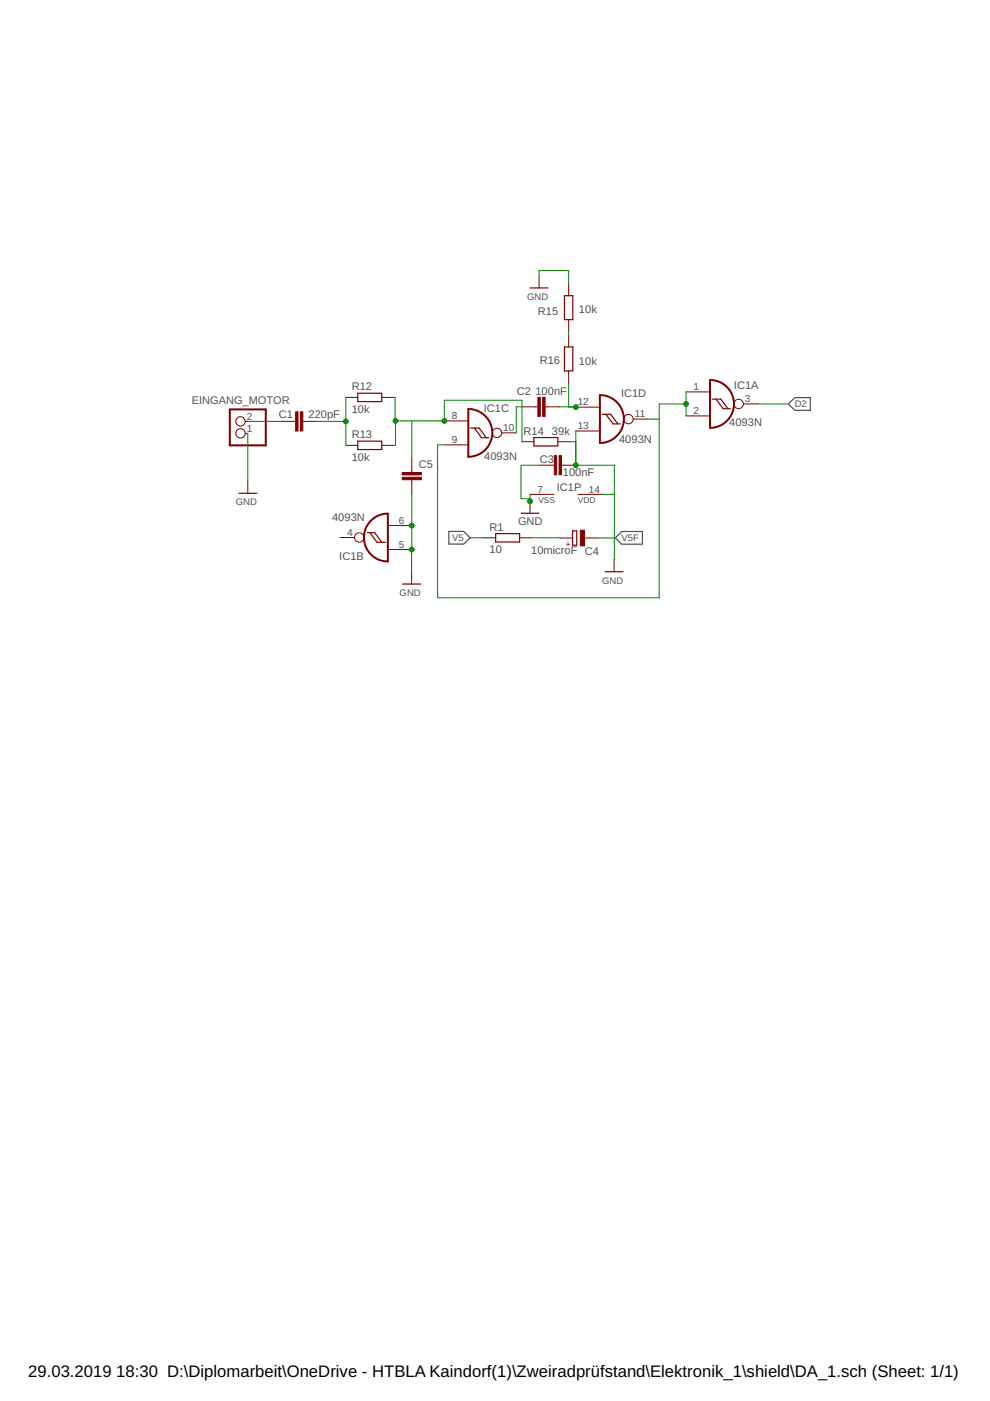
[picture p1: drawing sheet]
<svg xmlns="http://www.w3.org/2000/svg" width="210mm" height="297mm" viewBox="0 0 210 297" stroke-linecap="round" stroke-linejoin="round" font-family="sans-serif">
<path d="M167.2 85.6l1.3-1.3h3.3v2.7h-3.3zM95.2 112.7h3.1l1.4 1.3-1.4 1.4h-3.1zM131.8 112.7h4.4v2.7h-4.4l-1.3-1.4z" fill="none" stroke="#505050" stroke-width=".25"/>
<g fill="none" stroke="#800000" stroke-width=".25">
<path d="M112.4 61h3.8M119.7 62.7h1.8v5.1h-1.8zM119.7 73.6h1.8v5h-1.8zM75.9 83.4h5v1.8h-5zM75.9 93.5h5v1.8h-5zM99.8 90.8h1.8l1.5 2M100.6 90.8l1.5 2h1.5M113.2 92.8h5.1v1.8h-5.1zM127.7 87.8h1.8l1.5 2.1M128.5 87.8l1.5 2.1h1.5M151 84.6h1.8l1.5 2.1M151.8 84.6l1.5 2.1h1.6"/>
<path d="M50.6 104.6h3.8M77.9 112.9h1.5l1.6 2.1M78.4 112.9l1.5 2.1h1.8M105.1 113.1h5.1v1.8h-5.1zM110.5 108.8h3.8M121.4 112.5h.9v3.1h-.9zM85.4 123.8h3.8M128.3 121.2h3.8"/>
</g>
<g fill="none" stroke="#800000" stroke-width=".21">
<path d="M114.3 58.5v2.5M120.6 60.2v2.5M120.6 67.8v2.5M120.6 71v2.6M120.6 78.6v2.6M52 89.3h.5M52 91.9h.5M59.6 89.3h3.1M64.2 89.3h3M73.3 84.3h2.6M73.3 94.4h2.6M80.9 84.3h2.6"/>
<path d="M80.9 94.4h2.6M87.3 97.1v3.1M94.2 89.2h5.1M94.2 94.3h5.1M106.4 91.8h3.1M110.7 93.7h2.5M111 86.3h3M114.5 98.6h3M115.6 86.3h3M118.3 93.7h2.5M119 98.6h3.1M122.1 86.3h5.1"/>
<path d="M122.1 91.4h5.1M134.3 88.9h3.1M145.5 83.1h5M145.5 88.2h5M157.6 85.6h3.1M52.5 102v2.6M72.1 114h3.1M82.2 116.5h5.1M82.2 111.4h5.1M87.3 101.7v3.1M102.6 114h2.5M110.2 114h2.5"/>
<path d="M112.4 104.8h5.1M112.4 106.3v2.5M118.9 114.1h2.5M122.5 104.8h5.1M123.9 114.1h2.6M130.2 118.7v2.5M87.3 121.3v2.5"/>
<circle cx="51" cy="91.9" r=".99"/>
<circle cx="51" cy="89.3" r=".99"/>
<circle cx="105.4" cy="91.8" r=".99"/>
<circle cx="133.3" cy="88.9" r=".99"/>
<circle cx="156.6" cy="85.6" r=".99"/>
<circle cx="76.2" cy="114" r=".99"/>
</g>
<g fill="#800000" stroke="#800000" stroke-width=".21">
<path d="M63.7 87.3h.5v4.1h-.5z"/>
<path d="M62.7 87.3h.5v4.1h-.5z"/>
<path d="M115.1 84.2h.5v4.1h-.5z"/>
<path d="M114 84.2h.6v4.1h-.6z"/>
<path d="M117.5 96.6h.5v4.1h-.5z"/>
<path d="M118.5 96.6h.5v4.1h-.5z"/>
<path d="M123 112.4h.9v3.3h-.9z"/>
<path d="M85.3 101.2h4v.5h-4z"/>
<path d="M85.3 100.2h4v.5h-4z"/>
</g>
<path d="M48.7 86.8h7.6v7.6h-7.6zM99.3 86.7a5.1 5.1 0 0 1 5.1 5.1 5.1 5.1 0 0 1-5.1 5.1zM127.2 83.8a5.1 5.1 0 0 1 5.1 5 5.1 5.1 0 0 1-5.1 5.1zM150.5 80.6a5.1 5.1 0 0 1 5.1 5 5.1 5.1 0 0 1-5.1 5.1zM78.8 110.3a4.9 4.9 0 0 1 3.4-1.4v10.1a5.1 5.1 0 0 1-4.7-3.2 5.1 5.1 0 0 1 1.3-5.5z" fill="none" stroke="#800000" stroke-width=".42"/>
<g fill="none" stroke="#008000" stroke-width=".21">
<path d="M114.3 58.5v-1.1h6.3v2.8M120.6 70.3v.7M52.5 91.9v10.1M52.5 89.3h7.1M67.2 89.3h6.1M73.3 84.3v10.1M83.5 84.3h.3v4.9h10.4v-4.3h16.5v8.8M83.9 89.2v5.2h-.4M87.3 89.2v7.9M111 86.3h-1.5v5.5M114.5 98.6h-4v7.1h1.9M120.6 81.2v5.1h1.5h-3.5"/>
<path d="M120.8 93.7h1.3M122.1 91.4v7.2h8.2l-.1 20.1M137.4 88.9h2.4M145.5 85.6h-5.7v41.1h-47v-32.4h1.4M145.5 83.1v5.1M160.7 85.6h6.3M87.3 104.8v16.5M87.3 111.4h.1M99.7 114h2.9M112.4 104.8v1.5M112.7 114l6.2 .1M126.5 114.1h3.8"/>
<path d="M127.6 104.8h2.7"/>
</g>
<g fill="#008000" stroke="#008000" stroke-width=".21">
<circle cx="112.4" cy="106.3" r=".51"/>
<circle cx="87.3" cy="111.4" r=".51"/>
<circle cx="87.3" cy="116.5" r=".51"/>
<circle cx="122.1" cy="98.6" r=".51"/>
<circle cx="73.3" cy="89.3" r=".51"/>
<circle cx="94.2" cy="89.2" r=".51"/>
<circle cx="83.9" cy="89.2" r=".51"/>
<circle cx="145.5" cy="85.6" r=".51"/>
<circle cx="122.1" cy="86.3" r=".51"/>
</g>
<g font-size="3.5">
<text x="6" y="291.8">29.03.2019</text>
<text x="24.7" y="291.8">18:30 D:\Diplomarbeit\OneDrive - HTBLA Kaindorf(1)\Zweiradprüfstand\Elektronik_1\shield\DA_1.sch (Sheet: 1/1)</text>
</g>
<g font-size="2.3" fill="#505050">
<text x="114" y="66.7">R15</text>
<text x="122.8" y="66.4">10k</text>
<text x="114.4" y="77.3">R16</text>
<text x="122.8" y="77.5">10k</text>
<text x="74.6" y="82.8">R12</text>
<text x="109.6" y="83.8">C2</text>
<text x="113.5" y="83.8">100nF</text>
<text x="155.6" y="82.5">IC1A</text>
<text x="40.6" y="85.7">EINGANG_MOTOR</text>
<text x="59.1" y="88.7">C1</text>
<text x="65.4" y="88.6">220pF</text>
<text x="74.6" y="87.6">10k</text>
<text x="102.6" y="87.4">IC1C</text>
<text x="131.7" y="84.3">IC1D</text>
<text x="74.6" y="92.9">R13</text>
<text x="111" y="92.2">R14</text>
<text x="117" y="92.2">39k</text>
<text x="131.3" y="93.9">4093N</text>
<text x="154.6" y="90.2">4093N</text>
<text x="74.6" y="97.7">10k</text>
<text x="88.8" y="99.3">C5</text>
<text x="102.7" y="97.5">4093N</text>
<text x="114.4" y="98.1">C3</text>
<text x="119.3" y="100.9">100nF</text>
<text x="118.1" y="104">IC1P</text>
<text x="70.4" y="110.6">4093N</text>
<text x="103.8" y="112.5">R1</text>
<text x="109.8" y="111.4">GND</text>
<text x="71.9" y="118.8">IC1B</text>
<text x="103.8" y="117.3">10</text>
<text x="112.6" y="117.5">10microF C4</text>
</g>
<g font-size="2.1" fill="#505050">
<text x="147" y="82.8">1</text>
<text x="52.3" y="89">2</text>
<text x="95.8" y="88.9">8</text>
<text x="122.5" y="86">12</text>
<text x="134.6" y="88.5">11</text>
<text x="147" y="87.8">2</text>
<text x="158" y="85.3">3</text>
<text x="52.3" y="91.5">1</text>
<text x="95.8" y="94">9</text>
<text x="106.7" y="91.4">10</text>
<text x="122.5" y="91">13</text>
<text x="113.9" y="104.5">7</text>
<text x="124.9" y="104.5">14</text>
<text x="73.6" y="113.6">4</text>
<text x="84.6" y="111.1">6</text>
<text x="84.6" y="116.2">5</text>
</g>
<g font-size="2" fill="#505050">
<text x="111.8" y="63.6">GND</text>
<text x="168.5" y="86.4">D2</text>
<text x="50" y="107.1">GND</text>
<text x="95.9" y="114.7">V5</text>
<text x="131.8" y="114.8">V5F</text>
<text x="127.7" y="123.8">GND</text>
<text x="84.7" y="126.4">GND</text>
</g>
<g font-size="1.8" fill="#505050">
<text x="114.2" y="106.7">VSS</text>
<text x="122.5" y="106.7">VDD</text>
</g>
<text font-size="1.8" fill="#800000" x="119.9" y="115.9">+</text>
</svg>
